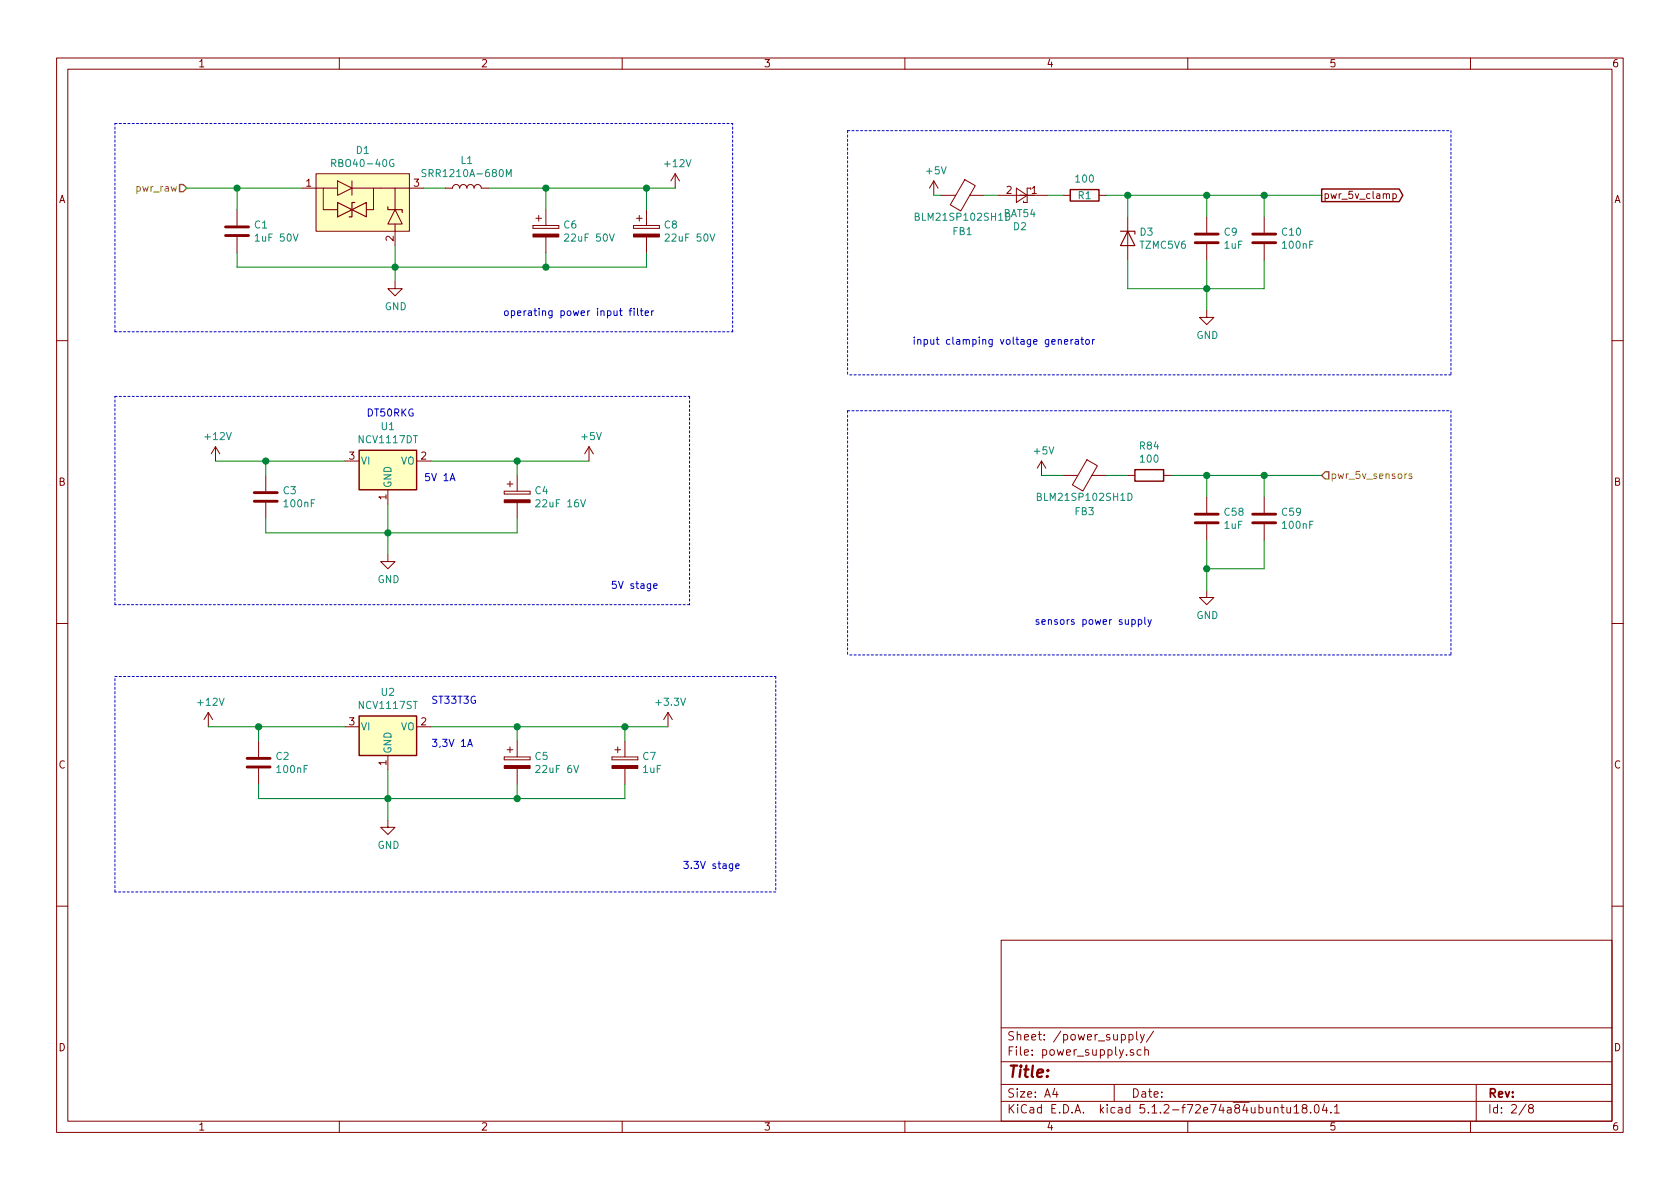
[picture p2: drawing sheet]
EESchema Schematic File Version 4
LIBS:Tuareg-cache
EELAYER 29 0
EELAYER END
$Descr A4 11693 8268
encoding utf-8
Sheet 2 8
Title ""
Date ""
Rev ""
Comp ""
Comment1 ""
Comment2 ""
Comment3 ""
Comment4 ""
$EndDescr
$Comp
L Device:C C1
U 1 1
P 1650 1600
F 0 "C1" H 1765 1646 50  0000 L CNN
F 1 "1uF 50V" H 1765 1555 50  0000 L CNN
F 2 "Capacitor_SMD:C_0805_2012Metric" H 1688 1450 50  0001 C CNN
F 3 "~" H 1650 1600 50  0001 C CNN
F 4 "963-UMK212BJ105KG-T" H 1650 1600 50  0001 C CNN "Mouser"
	1    1650 1600
	1    0    0    -1  
$EndComp
$Comp
L Device:CP C6
U 1 1
P 3800 1600
F 0 "C6" H 3918 1646 50  0000 L CNN
F 1 "22uF 50V" H 3918 1555 50  0000 L CNN
F 2 "Capacitor_SMD:CP_Elec_6.3x7.7" H 3838 1450 50  0001 C CNN
F 3 "~" H 3800 1600 50  0001 C CNN
F 4 "667-EEE-HC1H220XP " H 3800 1600 50  0001 C CNN "Mouser"
	1    3800 1600
	1    0    0    -1  
$EndComp
Text HLabel 1300 1300 0    50   Input ~ 0
pwr_raw
Wire Wire Line
	1300 1300 1650 1300
Connection ~ 1650 1300
$Comp
L power:GND #PWR05
U 1 1
P 2750 1950
F 0 "#PWR05" H 2750 1700 50  0001 C CNN
F 1 "GND" H 2755 1777 50  0000 C CNN
F 2 "" H 2750 1950 50  0001 C CNN
F 3 "" H 2750 1950 50  0001 C CNN
	1    2750 1950
	1    0    0    -1  
$EndComp
Wire Wire Line
	1650 1300 1650 1450
Wire Wire Line
	3400 1300 3800 1300
Wire Wire Line
	1650 1750 1650 1850
Wire Wire Line
	1650 1850 2750 1850
Wire Wire Line
	3800 1850 3800 1750
Connection ~ 2750 1850
Wire Wire Line
	2750 1850 3800 1850
Wire Wire Line
	2750 1850 2750 1950
Wire Wire Line
	3800 1450 3800 1300
Connection ~ 3800 1300
$Comp
L Device:C C3
U 1 1
P 1850 3450
F 0 "C3" H 1965 3496 50  0000 L CNN
F 1 "100nF" H 1965 3405 50  0000 L CNN
F 2 "Capacitor_SMD:C_0805_2012Metric" H 1888 3300 50  0001 C CNN
F 3 "~" H 1850 3450 50  0001 C CNN
F 4 "80-C0805C104Z3V " H 1850 3450 50  0001 C CNN "Mouser"
	1    1850 3450
	1    0    0    -1  
$EndComp
Wire Wire Line
	2400 3200 1850 3200
Wire Wire Line
	1850 3200 1850 3300
Wire Wire Line
	2700 3500 2700 3700
Wire Wire Line
	2700 3700 1850 3700
Wire Wire Line
	1850 3700 1850 3600
$Comp
L Device:CP C4
U 1 1
P 3600 3450
F 0 "C4" H 3718 3496 50  0000 L CNN
F 1 "22uF 16V" H 3718 3405 50  0000 L CNN
F 2 "Capacitor_SMD:CP_Elec_5x5.8" H 3638 3300 50  0001 C CNN
F 3 "~" H 3600 3450 50  0001 C CNN
F 4 "667-EEE-FC1C220R " H 3600 3450 50  0001 C CNN "Mouser"
	1    3600 3450
	1    0    0    -1  
$EndComp
Wire Wire Line
	3000 3200 3600 3200
Wire Wire Line
	3600 3200 3600 3300
Wire Wire Line
	3600 3600 3600 3700
Wire Wire Line
	3600 3700 2700 3700
Connection ~ 2700 3700
Connection ~ 1850 3200
$Comp
L power:GND #PWR03
U 1 1
P 2700 3850
F 0 "#PWR03" H 2700 3600 50  0001 C CNN
F 1 "GND" H 2705 3677 50  0000 C CNN
F 2 "" H 2700 3850 50  0001 C CNN
F 3 "" H 2700 3850 50  0001 C CNN
	1    2700 3850
	1    0    0    -1  
$EndComp
Wire Wire Line
	2700 3850 2700 3700
Wire Wire Line
	3600 3200 4100 3200
Connection ~ 3600 3200
$Comp
L Device:C C2
U 1 1
P 1800 5300
F 0 "C2" H 1915 5346 50  0000 L CNN
F 1 "100nF" H 1915 5255 50  0000 L CNN
F 2 "Capacitor_SMD:C_0805_2012Metric" H 1838 5150 50  0001 C CNN
F 3 "~" H 1800 5300 50  0001 C CNN
F 4 "80-C0805C104Z3V " H 1800 5300 50  0001 C CNN "Mouser"
	1    1800 5300
	1    0    0    -1  
$EndComp
$Comp
L Device:CP C5
U 1 1
P 3600 5300
F 0 "C5" H 3718 5346 50  0000 L CNN
F 1 "22uF 6V" H 3718 5255 50  0000 L CNN
F 2 "Capacitor_SMD:CP_Elec_4x5.8" H 3638 5150 50  0001 C CNN
F 3 "~" H 3600 5300 50  0001 C CNN
F 4 "667-EEE-HC0J220R " H 3600 5300 50  0001 C CNN "Mouser"
	1    3600 5300
	1    0    0    -1  
$EndComp
$Comp
L Device:CP C7
U 1 1
P 4350 5300
F 0 "C7" H 4468 5346 50  0000 L CNN
F 1 "1uF" H 4468 5255 50  0000 L CNN
F 2 "Capacitor_SMD:C_0805_2012Metric" H 4388 5150 50  0001 C CNN
F 3 "~" H 4350 5300 50  0001 C CNN
F 4 "80-C0805C105M4R " H 4350 5300 50  0001 C CNN "Mouser"
	1    4350 5300
	1    0    0    -1  
$EndComp
$Comp
L power:GND #PWR04
U 1 1
P 2700 5700
F 0 "#PWR04" H 2700 5450 50  0001 C CNN
F 1 "GND" H 2705 5527 50  0000 C CNN
F 2 "" H 2700 5700 50  0001 C CNN
F 3 "" H 2700 5700 50  0001 C CNN
	1    2700 5700
	1    0    0    -1  
$EndComp
Wire Wire Line
	2400 5050 1800 5050
Wire Wire Line
	1800 5050 1800 5150
Wire Wire Line
	1800 5450 1800 5550
Wire Wire Line
	1800 5550 2700 5550
Wire Wire Line
	2700 5550 2700 5350
Wire Wire Line
	2700 5550 3600 5550
Wire Wire Line
	3600 5550 3600 5450
Connection ~ 2700 5550
Wire Wire Line
	3600 5550 4350 5550
Wire Wire Line
	4350 5550 4350 5450
Connection ~ 3600 5550
Wire Wire Line
	2700 5700 2700 5550
Wire Wire Line
	3000 5050 3600 5050
Wire Wire Line
	3600 5050 3600 5150
Wire Wire Line
	3600 5050 4350 5050
Wire Wire Line
	4350 5050 4350 5150
Connection ~ 3600 5050
Connection ~ 1800 5050
Connection ~ 4350 5050
Wire Notes Line
	800  2300 800  850 
Text Notes 3500 2200 0    50   ~ 0
operating power input filter
Wire Notes Line
	800  2750 4800 2750
Wire Notes Line
	4800 2750 4800 4200
Wire Notes Line
	4800 4200 800  4200
Wire Notes Line
	800  4200 800  2750
Wire Notes Line
	800  4700 5400 4700
Wire Notes Line
	5400 4700 5400 6200
Wire Notes Line
	5400 6200 800  6200
Wire Notes Line
	800  6200 800  4700
Text Notes 4250 4100 0    50   ~ 0
5V stage
Text Notes 4750 6050 0    50   ~ 0
3.3V stage
$Comp
L Device:Ferrite_Bead FB1
U 1 1
P 6700 1350
F 0 "FB1" V 6950 1350 50  0000 C CNN
F 1 "BLM21SP102SH1D" V 6850 1350 50  0000 C CNN
F 2 "Inductor_SMD:L_0805_2012Metric" V 6630 1350 50  0001 C CNN
F 3 "~" H 6700 1350 50  0001 C CNN
F 4 "81-BLM21SP102SH1D" H 6700 1350 50  0001 C CNN "Mouser"
	1    6700 1350
	0    1    1    0   
$EndComp
$Comp
L Device:R R1
U 1 1
P 7550 1350
F 0 "R1" V 7550 1350 50  0000 C CNN
F 1 "100" V 7434 1350 50  0000 C CNN
F 2 "Resistor_SMD:R_1210_3225Metric" V 7480 1350 50  0001 C CNN
F 3 "~" H 7550 1350 50  0001 C CNN
F 4 "279-CRGCQ1210F100R" H 7550 1350 50  0001 C CNN "Mouser"
	1    7550 1350
	0    1    1    0   
$EndComp
$Comp
L Device:D_Zener D3
U 1 1
P 7850 1650
F 0 "D3" V 7804 1729 50  0000 L CNN
F 1 "TZMC5V6" V 7895 1729 50  0000 L CNN
F 2 "Diode_SMD:D_MiniMELF" H 7850 1650 50  0001 C CNN
F 3 "~" H 7850 1650 50  0001 C CNN
F 4 "78-TZMC5.6" H 7850 1650 50  0001 C CNN "Mouser"
	1    7850 1650
	0    1    1    0   
$EndComp
$Comp
L Device:C C9
U 1 1
P 8400 1650
F 0 "C9" H 8515 1696 50  0000 L CNN
F 1 "1uF" H 8515 1605 50  0000 L CNN
F 2 "Capacitor_SMD:C_0805_2012Metric" H 8438 1500 50  0001 C CNN
F 3 "~" H 8400 1650 50  0001 C CNN
F 4 "80-C0805C105M4R " H 8400 1650 50  0001 C CNN "Mouser"
	1    8400 1650
	1    0    0    -1  
$EndComp
$Comp
L Device:C C10
U 1 1
P 8800 1650
F 0 "C10" H 8915 1696 50  0000 L CNN
F 1 "100nF" H 8915 1605 50  0000 L CNN
F 2 "Capacitor_SMD:C_0805_2012Metric" H 8838 1500 50  0001 C CNN
F 3 "~" H 8800 1650 50  0001 C CNN
F 4 "80-C0805C104Z3V " H 8800 1650 50  0001 C CNN "Mouser"
	1    8800 1650
	1    0    0    -1  
$EndComp
Wire Wire Line
	7700 1350 7850 1350
Wire Wire Line
	7850 1350 7850 1500
Wire Wire Line
	7850 1350 8400 1350
Wire Wire Line
	8400 1350 8400 1500
Connection ~ 7850 1350
Wire Wire Line
	8400 1350 8800 1350
Wire Wire Line
	8800 1350 8800 1500
Connection ~ 8400 1350
Wire Wire Line
	7850 1800 7850 2000
Wire Wire Line
	7850 2000 8400 2000
Wire Wire Line
	8400 2000 8400 1800
Wire Wire Line
	8800 1800 8800 2000
Wire Wire Line
	8800 2000 8400 2000
Connection ~ 8400 2000
Wire Wire Line
	8800 1350 9200 1350
Connection ~ 8800 1350
$Comp
L power:GND #PWR010
U 1 1
P 8400 2150
F 0 "#PWR010" H 8400 1900 50  0001 C CNN
F 1 "GND" H 8405 1977 50  0000 C CNN
F 2 "" H 8400 2150 50  0001 C CNN
F 3 "" H 8400 2150 50  0001 C CNN
	1    8400 2150
	1    0    0    -1  
$EndComp
Wire Wire Line
	8400 2150 8400 2000
Text GLabel 9200 1350 2    50   Output ~ 0
pwr_5v_clamp
Wire Wire Line
	6850 1350 6950 1350
Wire Notes Line
	5900 900  10100 900 
Wire Notes Line
	10100 900  10100 2600
Wire Notes Line
	10100 2600 5900 2600
Wire Notes Line
	5900 900  5900 2600
Text Notes 6350 2400 0    50   ~ 0
input clamping voltage generator
$Comp
L power:+12V #PWR08
U 1 1
P 4700 1300
F 0 "#PWR08" H 4700 1150 50  0001 C CNN
F 1 "+12V" H 4715 1473 50  0000 C CNN
F 2 "" H 4700 1300 50  0001 C CNN
F 3 "" H 4700 1300 50  0001 C CNN
	1    4700 1300
	1    0    0    -1  
$EndComp
Wire Wire Line
	3800 1300 4500 1300
$Comp
L power:+5V #PWR06
U 1 1
P 4100 3200
F 0 "#PWR06" H 4100 3050 50  0001 C CNN
F 1 "+5V" H 4115 3373 50  0000 C CNN
F 2 "" H 4100 3200 50  0001 C CNN
F 3 "" H 4100 3200 50  0001 C CNN
	1    4100 3200
	1    0    0    -1  
$EndComp
$Comp
L power:+12V #PWR02
U 1 1
P 1500 3200
F 0 "#PWR02" H 1500 3050 50  0001 C CNN
F 1 "+12V" H 1515 3373 50  0000 C CNN
F 2 "" H 1500 3200 50  0001 C CNN
F 3 "" H 1500 3200 50  0001 C CNN
	1    1500 3200
	1    0    0    -1  
$EndComp
Wire Wire Line
	1500 3200 1850 3200
$Comp
L power:+12V #PWR01
U 1 1
P 1450 5050
F 0 "#PWR01" H 1450 4900 50  0001 C CNN
F 1 "+12V" H 1465 5223 50  0000 C CNN
F 2 "" H 1450 5050 50  0001 C CNN
F 3 "" H 1450 5050 50  0001 C CNN
	1    1450 5050
	1    0    0    -1  
$EndComp
Wire Wire Line
	1450 5050 1800 5050
$Comp
L power:+3.3V #PWR07
U 1 1
P 4650 5050
F 0 "#PWR07" H 4650 4900 50  0001 C CNN
F 1 "+3.3V" H 4665 5223 50  0000 C CNN
F 2 "" H 4650 5050 50  0001 C CNN
F 3 "" H 4650 5050 50  0001 C CNN
	1    4650 5050
	1    0    0    -1  
$EndComp
Wire Wire Line
	4650 5050 4350 5050
$Comp
L power:+5V #PWR09
U 1 1
P 6500 1350
F 0 "#PWR09" H 6500 1200 50  0001 C CNN
F 1 "+5V" H 6515 1523 50  0000 C CNN
F 2 "" H 6500 1350 50  0001 C CNN
F 3 "" H 6500 1350 50  0001 C CNN
	1    6500 1350
	1    0    0    -1  
$EndComp
Wire Wire Line
	6500 1350 6550 1350
$Comp
L boctok:NCV1117DT U1
U 1 1
P 2700 3200
F 0 "U1" H 2700 3442 50  0000 C CNN
F 1 "NCV1117DT" H 2700 3351 50  0000 C CNN
F 2 "boctok_footprints:NCV1117DT" H 2700 3200 50  0001 C CNN
F 3 "" H 2700 3200 50  0001 C CNN
F 4 "863-NCV1117DT50RKG" H 2700 3200 50  0001 C CNN "Mouser"
	1    2700 3200
	1    0    0    -1  
$EndComp
Text Notes 2550 2900 0    50   ~ 0
DT50RKG
Text Notes 2950 3350 0    50   ~ 0
5V 1A
$Comp
L boctok:NCV1117ST U2
U 1 1
P 2700 5050
F 0 "U2" H 2700 5292 50  0000 C CNN
F 1 "NCV1117ST" H 2700 5201 50  0000 C CNN
F 2 "boctok_footprints:NCV1117ST" H 2700 5050 50  0001 C CNN
F 3 "" H 2700 5050 50  0001 C CNN
F 4 "863-NCV1117ST33T3G" H 2700 5050 50  0001 C CNN "Mouser"
	1    2700 5050
	1    0    0    -1  
$EndComp
Text Notes 3000 4900 0    50   ~ 0
ST33T3G
Text Notes 3000 5200 0    50   ~ 0
3,3V 1A
$Comp
L Device:CP C8
U 1 1
P 4500 1600
F 0 "C8" H 4618 1646 50  0000 L CNN
F 1 "22uF 50V" H 4618 1555 50  0000 L CNN
F 2 "Capacitor_SMD:CP_Elec_6.3x7.7" H 4538 1450 50  0001 C CNN
F 3 "~" H 4500 1600 50  0001 C CNN
F 4 "667-EEE-HC1H220XP " H 4500 1600 50  0001 C CNN "Mouser"
	1    4500 1600
	1    0    0    -1  
$EndComp
Wire Wire Line
	4500 1450 4500 1300
Connection ~ 4500 1300
Wire Wire Line
	4500 1300 4700 1300
Wire Wire Line
	4500 1750 4500 1850
Wire Wire Line
	4500 1850 3800 1850
Connection ~ 3800 1850
$Comp
L boctok:RBO40-40G D1
U 1 1
P 2600 1300
F 0 "D1" H 2525 1565 50  0000 C CNN
F 1 "RBO40-40G" H 2525 1474 50  0000 C CNN
F 2 "boctok_footprints:RBO40-40G" H 2600 1650 50  0001 C CNN
F 3 "~" H 2450 1300 50  0001 C CNN
F 4 "511-RBO40-40G" H 2600 1300 50  0001 C CNN "Mouser"
	1    2600 1300
	1    0    0    -1  
$EndComp
Wire Wire Line
	1650 1300 2100 1300
Wire Wire Line
	2750 1700 2750 1850
Wire Wire Line
	2950 1300 3100 1300
$Comp
L boctok:SRR1210A L1
U 1 1
P 3250 1300
F 0 "L1" V 3440 1300 50  0000 C CNN
F 1 "SRR1210A-680M" V 3349 1300 50  0000 C CNN
F 2 "boctok_footprints:SRR1210A" V 3100 1200 50  0001 C CNN
F 3 "~" H 3250 1300 50  0001 C CNN
F 4 "652-SRR1210A-680M" H 3250 1300 50  0001 C CNN "Mouser"
	1    3250 1300
	0    -1   -1   0   
$EndComp
Wire Notes Line
	5100 2300 5100 850 
Wire Notes Line
	800  850  5100 850 
Wire Notes Line
	800  2300 5100 2300
$Comp
L boctok:BAT54 D2
U 1 1
P 7100 1350
F 0 "D2" H 7100 1134 50  0000 C CNN
F 1 "BAT54" H 7100 1225 50  0000 C CNN
F 2 "Diode_SMD:D_SOT-23_ANK" H 7100 1175 50  0001 C CNN
F 3 "http://www.vishay.com/docs/88503/1n4001.pdf" H 7100 1350 50  0001 C CNN
F 4 "755-BAT54HMFHT116" H 7100 1350 50  0001 C CNN "Mouser"
	1    7100 1350
	1    0    0    -1  
$EndComp
Wire Wire Line
	7300 1350 7400 1350
$Comp
L Device:Ferrite_Bead FB3
U 1 1
P 7550 3300
F 0 "FB3" V 7800 3300 50  0000 C CNN
F 1 "BLM21SP102SH1D" V 7700 3300 50  0000 C CNN
F 2 "Inductor_SMD:L_0805_2012Metric" V 7480 3300 50  0001 C CNN
F 3 "~" H 7550 3300 50  0001 C CNN
F 4 "81-BLM21SP102SH1D" H 7550 3300 50  0001 C CNN "Mouser"
	1    7550 3300
	0    1    1    0   
$EndComp
$Comp
L Device:R R84
U 1 1
P 8000 3300
F 0 "R84" V 7793 3300 50  0000 C CNN
F 1 "100" V 7884 3300 50  0000 C CNN
F 2 "Resistor_SMD:R_1210_3225Metric" V 7930 3300 50  0001 C CNN
F 3 "~" H 8000 3300 50  0001 C CNN
F 4 "279-CRGCQ1210F100R" H 8000 3300 50  0001 C CNN "Mouser"
	1    8000 3300
	0    1    1    0   
$EndComp
$Comp
L Device:C C58
U 1 1
P 8400 3600
F 0 "C58" H 8515 3646 50  0000 L CNN
F 1 "1uF" H 8515 3555 50  0000 L CNN
F 2 "Capacitor_SMD:C_0805_2012Metric" H 8438 3450 50  0001 C CNN
F 3 "~" H 8400 3600 50  0001 C CNN
F 4 "80-C0805C105M4R " H 8400 3600 50  0001 C CNN "Mouser"
	1    8400 3600
	1    0    0    -1  
$EndComp
$Comp
L Device:C C59
U 1 1
P 8800 3600
F 0 "C59" H 8915 3646 50  0000 L CNN
F 1 "100nF" H 8915 3555 50  0000 L CNN
F 2 "Capacitor_SMD:C_0805_2012Metric" H 8838 3450 50  0001 C CNN
F 3 "~" H 8800 3600 50  0001 C CNN
F 4 "80-C0805C104Z3V " H 8800 3600 50  0001 C CNN "Mouser"
	1    8800 3600
	1    0    0    -1  
$EndComp
Wire Wire Line
	8400 3300 8400 3450
Wire Wire Line
	8400 3300 8800 3300
Wire Wire Line
	8800 3300 8800 3450
Connection ~ 8400 3300
Wire Wire Line
	8400 3950 8400 3750
Wire Wire Line
	8800 3750 8800 3950
Wire Wire Line
	8800 3950 8400 3950
Connection ~ 8400 3950
Wire Wire Line
	8800 3300 9200 3300
Connection ~ 8800 3300
$Comp
L power:GND #PWR068
U 1 1
P 8400 4100
F 0 "#PWR068" H 8400 3850 50  0001 C CNN
F 1 "GND" H 8405 3927 50  0000 C CNN
F 2 "" H 8400 4100 50  0001 C CNN
F 3 "" H 8400 4100 50  0001 C CNN
	1    8400 4100
	1    0    0    -1  
$EndComp
Wire Wire Line
	8400 4100 8400 3950
Wire Notes Line
	5900 2850 10100 2850
Wire Notes Line
	10100 2850 10100 4550
Wire Notes Line
	10100 4550 5900 4550
Wire Notes Line
	5900 2850 5900 4550
Text Notes 7200 4350 0    50   ~ 0
sensors power supply
$Comp
L power:+5V #PWR067
U 1 1
P 7250 3300
F 0 "#PWR067" H 7250 3150 50  0001 C CNN
F 1 "+5V" H 7265 3473 50  0000 C CNN
F 2 "" H 7250 3300 50  0001 C CNN
F 3 "" H 7250 3300 50  0001 C CNN
	1    7250 3300
	1    0    0    -1  
$EndComp
Wire Wire Line
	7250 3300 7400 3300
Wire Wire Line
	8150 3300 8400 3300
Wire Wire Line
	7700 3300 7850 3300
Text HLabel 9200 3300 2    50   Input ~ 0
pwr_5v_sensors
$EndSCHEMATC
